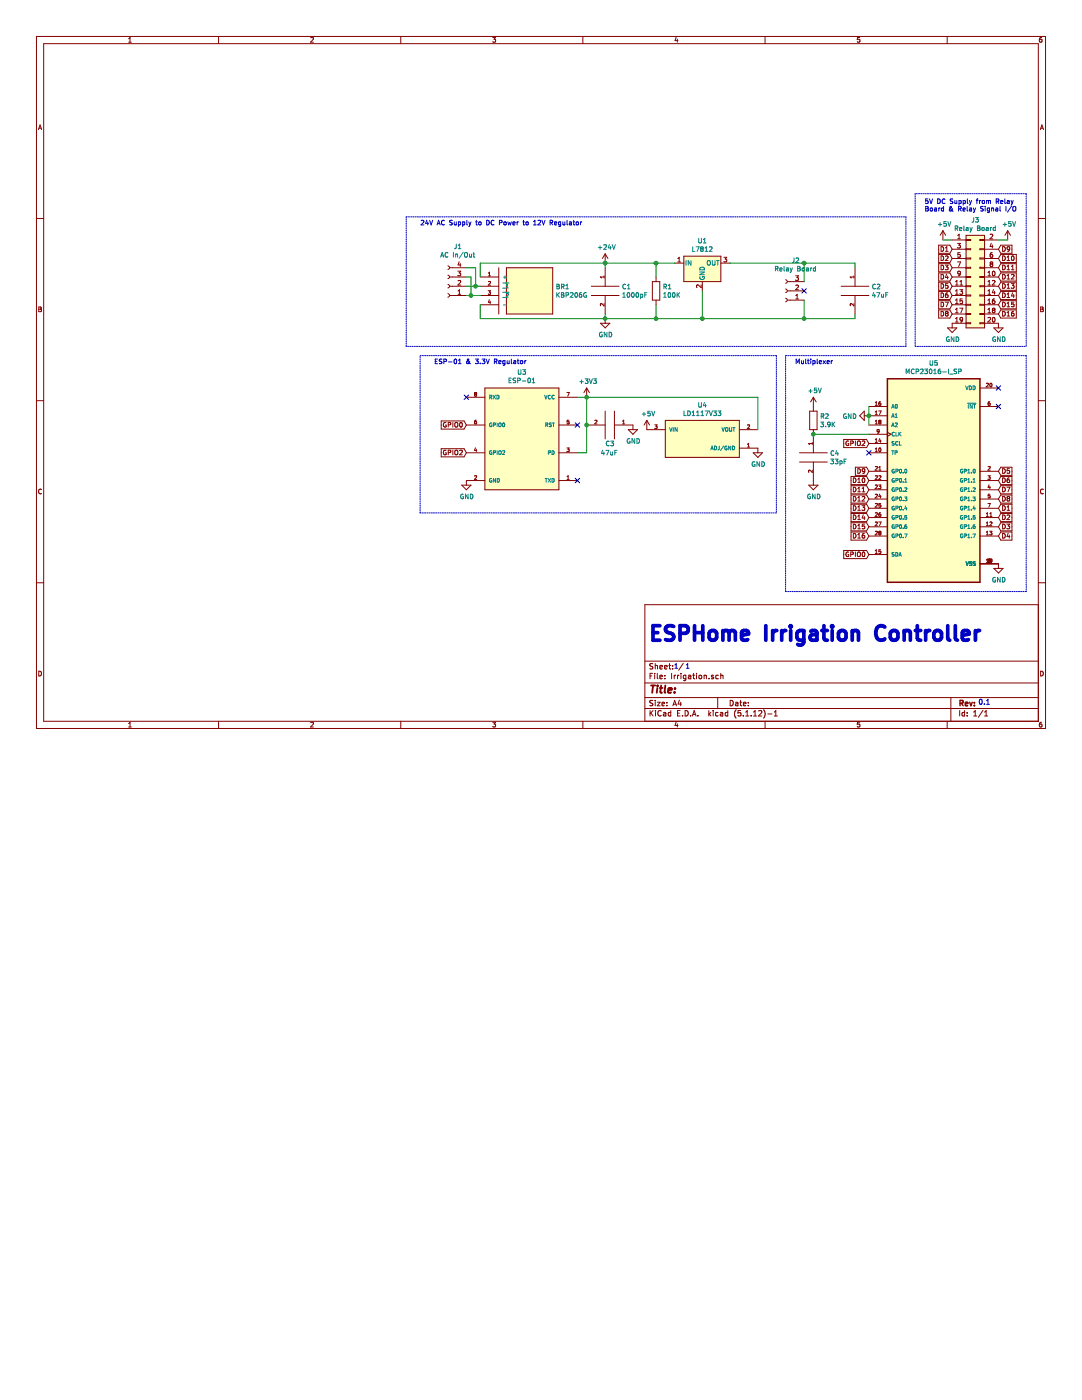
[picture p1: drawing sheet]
EESchema Schematic File Version 4
EELAYER 30 0
EELAYER END
$Descr A4 11693 8268
encoding utf-8
Sheet 1 1
Title ""
Date ""
Rev ""
Comp ""
Comment1 ""
Comment2 ""
Comment3 ""
Comment4 ""
$EndDescr
$Comp
L Device:R R1
U 1 1
P 7090 3144
F 0 "R1" H 7160 3190 50  0000 L CNN
F 1 "100K" H 7160 3099 50  0000 L CNN
F 2 "Resistor_THT:R_Axial_DIN0207_L6.3mm_D2.5mm_P7.62mm_Horizontal" V 7020 3144 50  0001 C CNN
F 3 "https://www.seielect.com/Catalog/SEI-CF_CFM.pdf" H 7090 3144 50  0001 C CNN
F 4 "https://www.digikey.com/en/products/detail/stackpole-electronics-inc/CF14JT100K/1741263" H 7090 3144 50  0001 C CNN "Digikey Link"
	1    7090 3144
	1    0    0    -1  
$EndComp
$Comp
L pspice:C C1
U 1 1
P 6540 3144
F 0 "C1" H 6718 3190 50  0000 L CNN
F 1 "1000pF" H 6718 3099 50  0000 L CNN
F 2 "Capacitor_THT:C_Disc_D3.8mm_W2.6mm_P2.50mm" H 6540 3144 50  0001 C CNN
F 3 "https://search.murata.co.jp/Ceramy/image/img/A01X/G101/ENG/RCE_X7R_X7S_25V-100V_E.pdf" H 6540 3144 50  0001 C CNN
F 4 "https://www.digikey.com/en/products/detail/murata-electronics/RCER71H102K0DBH03A/4277134" H 6540 3144 50  0001 C CNN "Digikey Link"
	1    6540 3144
	1    0    0    -1  
$EndComp
Wire Wire Line
	5190 2844 6540 2844
Wire Wire Line
	6540 2844 6540 2894
Wire Wire Line
	5190 3294 5190 3444
Wire Wire Line
	5190 3444 6540 3444
Wire Wire Line
	6540 3444 6540 3394
Wire Wire Line
	6540 2844 7090 2844
Connection ~ 6540 2844
Connection ~ 6540 3444
$Comp
L pspice:C C3
U 1 1
P 6590 4594
F 0 "C3" V 6790 4544 50  0000 L CNN
F 1 "47uF" V 6890 4494 50  0000 L CNN
F 2 "SnapEDA Library:CAP_RDEC71E476MWK1H03B" H 6590 4594 50  0001 C CNN
F 3 "https://search.murata.co.jp/Ceramy/image/img/A01X/G101/ENG/RDE_X7R_X7S_25V-100V_E.pdf" H 6590 4594 50  0001 C CNN
F 4 "https://www.digikey.com/en/products/detail/murata-electronics/RDEC71E476MWK1H03B/4906197" H 6590 4594 50  0001 C CNN "Digikey Link"
	1    6590 4594
	0    1    1    0   
$EndComp
$Comp
L power:+24V #PWR01
U 1 1
P 6540 2844
F 0 "#PWR01" H 6540 2694 50  0001 C CNN
F 1 "+24V" H 6555 3017 50  0000 C CNN
F 2 "" H 6540 2844 50  0001 C CNN
F 3 "" H 6540 2844 50  0001 C CNN
	1    6540 2844
	1    0    0    -1  
$EndComp
$Comp
L KBP206G:KBP206G BR1
U 1 1
P 5190 2994
F 0 "BR1" H 6003 2890 50  0000 L CNN
F 1 "KBP206G" H 6003 2799 50  0000 L CNN
F 2 "SnapEDA Library:KBP206G" H 5190 2994 50  0001 L BNN
F 3 "https://www.diodes.com/assets/Datasheets/ds21205.pdf" H 5190 2994 50  0001 L BNN
F 4 "Diodes Inc." H 5190 2994 50  0001 L BNN "Manufacturer_Name"
F 5 "621-KBP206G" H 5190 2994 50  0001 L BNN "Mouser_Part_Number"
F 6 "https://www.mouser.co.uk/ProductDetail/Diodes-Incorporated/KBP206G?qs=zpnZCIghiEzeMWPzAF%2FQmA%3D%3D" H 5190 2994 50  0001 L BNN "Mouser_Price-Stock"
F 7 "Diodes Inc KBP206G, Bridge Rectifier, 2A 600V, 4-Pin KBP" H 5190 2994 50  0001 L BNN "Description"
F 8 "mm" H 5190 2994 50  0001 L BNN "Height"
F 9 "KBP206G" H 5190 2994 50  0001 L BNN "Arrow_Part_Number"
F 10 "https://www.arrow.com/en/products/kbp206g/diodes-incorporated?region=nac" H 5190 2994 50  0001 L BNN "Arrow_Price-Stock"
F 11 "KBP206G" H 5190 2994 50  0001 L BNN "Manufacturer_Part_Number"
F 12 "https://www.digikey.com/en/products/detail/diodes-incorporated/KBP206G/278624" H 5190 2994 50  0001 C CNN "Digikey Link"
	1    5190 2994
	1    0    0    -1  
$EndComp
$Comp
L power:+5V #PWR04
U 1 1
P 6990 4644
F 0 "#PWR04" H 6990 4494 50  0001 C CNN
F 1 "+5V" H 7005 4817 50  0000 C CNN
F 2 "" H 6990 4644 50  0001 C CNN
F 3 "" H 6990 4644 50  0001 C CNN
	1    6990 4644
	1    0    0    -1  
$EndComp
$Comp
L power:GND #PWR02
U 1 1
P 6540 3444
F 0 "#PWR02" H 6540 3194 50  0001 C CNN
F 1 "GND" H 6545 3271 50  0000 C CNN
F 2 "" H 6540 3444 50  0001 C CNN
F 3 "" H 6540 3444 50  0001 C CNN
	1    6540 3444
	1    0    0    -1  
$EndComp
$Comp
L Regulator_Linear:L7812 U1
U 1 1
P 7590 2844
F 0 "U1" H 7590 3086 50  0000 C CNN
F 1 "L7812" H 7590 2995 50  0000 C CNN
F 2 "SnapEDA Library:TO255P1040X460X1968-3" H 7615 2694 50  0001 L CIN
F 3 "http://www.st.com/content/ccc/resource/technical/document/datasheet/41/4f/b3/b0/12/d4/47/88/CD00000444.pdf/files/CD00000444.pdf/jcr:content/translations/en.CD00000444.pdf" H 7590 2794 50  0001 C CNN
F 4 "https://www.digikey.com/en/products/detail/stmicroelectronics/L7812CV/585973" H 7590 2844 50  0001 C CNN "Digikey Link"
	1    7590 2844
	1    0    0    -1  
$EndComp
$Comp
L pspice:C C2
U 1 1
P 9240 3144
F 0 "C2" H 9418 3190 50  0000 L CNN
F 1 "47uF" H 9418 3099 50  0000 L CNN
F 2 "SnapEDA Library:CAP_RDEC71E476MWK1H03B" H 9240 3144 50  0001 C CNN
F 3 "https://search.murata.co.jp/Ceramy/image/img/A01X/G101/ENG/RDE_X7R_X7S_25V-100V_E.pdf" H 9240 3144 50  0001 C CNN
F 4 "https://www.digikey.com/en/products/detail/murata-electronics/RDEC71E476MWK1H03B/4906197" H 9240 3144 50  0001 C CNN "Digikey Link"
	1    9240 3144
	1    0    0    -1  
$EndComp
Wire Wire Line
	7890 2844 8690 2844
Wire Wire Line
	6540 3444 7090 3444
Wire Wire Line
	9240 3444 9240 3394
Wire Wire Line
	9240 2844 9240 2894
Wire Wire Line
	7090 2994 7090 2844
Connection ~ 7090 2844
Wire Wire Line
	7090 2844 7290 2844
Wire Wire Line
	7090 3294 7090 3444
Connection ~ 7090 3444
Wire Wire Line
	7090 3444 7590 3444
Wire Wire Line
	7590 3144 7590 3444
Wire Wire Line
	7590 3444 8690 3444
Connection ~ 7590 3444
Connection ~ 8690 2844
Wire Wire Line
	8690 2844 9240 2844
Connection ~ 8690 3444
Wire Wire Line
	8690 3444 9240 3444
$Comp
L Connector_Generic:Conn_02x10_Odd_Even J3
U 1 1
P 10490 2994
F 0 "J3" H 10540 3611 50  0000 C CNN
F 1 "Relay Board" H 10540 3520 50  0000 C CNN
F 2 "SnapEDA Library:SULLINS_PPPC102LFBN-RC" H 10490 2994 50  0001 C CNN
F 3 "https://media.digikey.com/pdf/Data%20Sheets/Sullins%20PDFs/Female_Headers.100_DS.pdf" H 10490 2994 50  0001 C CNN
F 4 "https://www.digikey.com/en/products/detail/sullins-connector-solutions/PPPC102LFBN-RC/807245" H 10490 2994 50  0001 C CNN "Digikey Link"
	1    10490 2994
	1    0    0    -1  
$EndComp
$Comp
L power:+5V #PWR012
U 1 1
P 10890 2594
F 0 "#PWR012" H 10890 2444 50  0001 C CNN
F 1 "+5V" H 10905 2767 50  0000 C CNN
F 2 "" H 10890 2594 50  0001 C CNN
F 3 "" H 10890 2594 50  0001 C CNN
	1    10890 2594
	1    0    0    -1  
$EndComp
$Comp
L power:+5V #PWR010
U 1 1
P 10190 2594
F 0 "#PWR010" H 10190 2444 50  0001 C CNN
F 1 "+5V" H 10205 2767 50  0000 C CNN
F 2 "" H 10190 2594 50  0001 C CNN
F 3 "" H 10190 2594 50  0001 C CNN
	1    10190 2594
	1    0    0    -1  
$EndComp
$Comp
L power:GND #PWR013
U 1 1
P 10790 3494
F 0 "#PWR013" H 10790 3244 50  0001 C CNN
F 1 "GND" H 10795 3321 50  0000 C CNN
F 2 "" H 10790 3494 50  0001 C CNN
F 3 "" H 10790 3494 50  0001 C CNN
	1    10790 3494
	1    0    0    -1  
$EndComp
$Comp
L power:GND #PWR011
U 1 1
P 10290 3494
F 0 "#PWR011" H 10290 3244 50  0001 C CNN
F 1 "GND" H 10295 3321 50  0000 C CNN
F 2 "" H 10290 3494 50  0001 C CNN
F 3 "" H 10290 3494 50  0001 C CNN
	1    10290 3494
	1    0    0    -1  
$EndComp
Text GLabel 10290 2694 0    50   Input ~ 0
D1
Text GLabel 10290 2894 0    50   Input ~ 0
D3
Text GLabel 10290 3094 0    50   Input ~ 0
D5
Text GLabel 10290 3294 0    50   Input ~ 0
D7
Text GLabel 10790 2694 2    50   Input ~ 0
D9
Text GLabel 10790 2894 2    50   Input ~ 0
D11
Text GLabel 10790 3094 2    50   Input ~ 0
D13
Text GLabel 10790 3294 2    50   Input ~ 0
D15
Text GLabel 10290 2794 0    50   Input ~ 0
D2
Text GLabel 10290 2994 0    50   Input ~ 0
D4
Text GLabel 10290 3194 0    50   Input ~ 0
D6
Text GLabel 10290 3394 0    50   Input ~ 0
D8
Text GLabel 10790 2794 2    50   Input ~ 0
D10
Text GLabel 10790 2994 2    50   Input ~ 0
D12
Text GLabel 10790 3194 2    50   Input ~ 0
D14
Text GLabel 10790 3394 2    50   Input ~ 0
D16
$Comp
L MCP23016-I_SP:MCP23016-I_SP U5
U 1 1
P 10090 5194
F 0 "U5" H 10090 6464 50  0000 C CNN
F 1 "MCP23016-I_SP" H 10090 6373 50  0000 C CNN
F 2 "SnapEDA Library:DIP787W46P254L3467H508Q28" H 10090 5194 50  0001 L BNN
F 3 "https://www.st.com/content/ccc/resource/technical/document/datasheet/41/4f/b3/b0/12/d4/47/88/CD00000444.pdf/files/CD00000444.pdf/jcr:content/translations/en.CD00000444.pdf" H 10090 5194 50  0001 L BNN
F 4 "https://www.digikey.com/en/products/detail/microchip-technology/MCP23016-I-SP/551891" H 10090 5194 50  0001 C CNN "Digikey Link"
	1    10090 5194
	1    0    0    -1  
$EndComp
NoConn ~ 10790 4194
NoConn ~ 10790 4394
NoConn ~ 9390 4894
Wire Wire Line
	9390 4394 9390 4494
Wire Wire Line
	9390 4494 9390 4594
Connection ~ 9390 4494
$Comp
L power:GND #PWR09
U 1 1
P 9390 4494
F 0 "#PWR09" H 9390 4244 50  0001 C CNN
F 1 "GND" V 9395 4366 50  0000 R CNN
F 2 "" H 9390 4494 50  0001 C CNN
F 3 "" H 9390 4494 50  0001 C CNN
	1    9390 4494
	0    1    1    0   
$EndComp
$Comp
L Device:R R2
U 1 1
P 8790 4544
F 0 "R2" H 8860 4590 50  0000 L CNN
F 1 "3.9K" H 8860 4499 50  0000 L CNN
F 2 "Resistor_THT:R_Axial_DIN0207_L6.3mm_D2.5mm_P7.62mm_Horizontal" V 8720 4544 50  0001 C CNN
F 3 "https://www.seielect.com/Catalog/SEI-CF_CFM.pdf" H 8790 4544 50  0001 C CNN
F 4 "https://www.digikey.com/en/products/detail/stackpole-electronics-inc/CF14JT3K90/1741386" H 8790 4544 50  0001 C CNN "Digikey Link"
	1    8790 4544
	1    0    0    -1  
$EndComp
$Comp
L pspice:C C4
U 1 1
P 8790 4944
F 0 "C4" H 8968 4990 50  0000 L CNN
F 1 "33pF" H 8968 4899 50  0000 L CNN
F 2 "Capacitor_THT:C_Rect_L4.0mm_W2.5mm_P2.50mm" H 8790 4944 50  0001 C CNN
F 3 "https://content.kemet.com/datasheets/KEM_C1049_GOLDMAX_C0G.pdf" H 8790 4944 50  0001 C CNN
F 4 "https://www.digikey.com/en/products/detail/kemet/C315C330K2G5TA/3726026" H 8790 4944 50  0001 C CNN "Digikey Link"
	1    8790 4944
	1    0    0    -1  
$EndComp
Wire Wire Line
	9390 4694 8790 4694
$Comp
L power:GND #PWR07
U 1 1
P 8790 5194
F 0 "#PWR07" H 8790 4944 50  0001 C CNN
F 1 "GND" H 8795 5021 50  0000 C CNN
F 2 "" H 8790 5194 50  0001 C CNN
F 3 "" H 8790 5194 50  0001 C CNN
	1    8790 5194
	1    0    0    -1  
$EndComp
$Comp
L power:+5V #PWR06
U 1 1
P 8790 4394
F 0 "#PWR06" H 8790 4244 50  0001 C CNN
F 1 "+5V" H 8805 4567 50  0000 C CNN
F 2 "" H 8790 4394 50  0001 C CNN
F 3 "" H 8790 4394 50  0001 C CNN
	1    8790 4394
	1    0    0    -1  
$EndComp
Connection ~ 8790 4694
Text GLabel 9390 4794 0    50   Input ~ 0
GPIO2
Text GLabel 9390 5994 0    50   Input ~ 0
GPIO0
Text GLabel 10790 5494 2    50   Input ~ 0
D1
Text GLabel 10790 5594 2    50   Input ~ 0
D2
Text GLabel 10790 5694 2    50   Input ~ 0
D3
Text GLabel 10790 5794 2    50   Input ~ 0
D4
Text GLabel 10790 5094 2    50   Input ~ 0
D5
Text GLabel 10790 5194 2    50   Input ~ 0
D6
Text GLabel 10790 5294 2    50   Input ~ 0
D7
Text GLabel 10790 5394 2    50   Input ~ 0
D8
Text GLabel 9390 5094 0    50   Input ~ 0
D9
Text GLabel 9390 5194 0    50   Input ~ 0
D10
Text GLabel 9390 5294 0    50   Input ~ 0
D11
Text GLabel 9390 5394 0    50   Input ~ 0
D12
Text GLabel 9390 5494 0    50   Input ~ 0
D13
Text GLabel 9390 5594 0    50   Input ~ 0
D14
Text GLabel 9390 5694 0    50   Input ~ 0
D15
Text GLabel 9390 5794 0    50   Input ~ 0
D16
$Comp
L power:GND #PWR014
U 1 1
P 10790 6094
F 0 "#PWR014" H 10790 5844 50  0001 C CNN
F 1 "GND" H 10795 5921 50  0000 C CNN
F 2 "" H 10790 6094 50  0001 C CNN
F 3 "" H 10790 6094 50  0001 C CNN
	1    10790 6094
	1    0    0    -1  
$EndComp
$Comp
L ESP-01:ESP-01 U3
U 1 1
P 5640 4694
F 0 "U3" H 5640 4027 50  0000 C CNN
F 1 "ESP-01" H 5640 4118 50  0000 C CNN
F 2 "Connector_PinHeader_2.54mm:PinHeader_2x04_P2.54mm_Vertical" H 5640 4694 50  0001 L BNN
F 3 "https://www.microchip.ua/wireless/esp01.pdf" H 5640 4694 50  0001 L BNN
	1    5640 4694
	-1   0    0    1   
$EndComp
NoConn ~ 5040 4294
NoConn ~ 6240 4594
NoConn ~ 6240 5194
$Comp
L power:GND #PWR03
U 1 1
P 5040 5194
F 0 "#PWR03" H 5040 4944 50  0001 C CNN
F 1 "GND" H 5045 5021 50  0000 C CNN
F 2 "" H 5040 5194 50  0001 C CNN
F 3 "" H 5040 5194 50  0001 C CNN
	1    5040 5194
	1    0    0    -1  
$EndComp
Wire Wire Line
	6240 4294 6340 4294
Wire Wire Line
	6340 4294 6340 4594
Wire Wire Line
	6340 4894 6240 4894
Text GLabel 5040 4594 0    50   Input ~ 0
GPIO0
Text GLabel 5040 4894 0    50   Input ~ 0
GPIO2
$Comp
L Connector:Conn_01x03_Female J2
U 1 1
P 8490 3144
F 0 "J2" H 8382 2819 50  0000 C CNN
F 1 "Relay Board" H 8382 2910 50  0000 C CNN
F 2 "Connector_PinHeader_2.54mm:PinHeader_1x03_P2.54mm_Vertical" H 8490 3144 50  0001 C CNN
F 3 "https://media.digikey.com/pdf/Data%20Sheets/Sullins%20PDFs/Female_Headers.100_DS.pdf" H 8490 3144 50  0001 C CNN
F 4 "https://www.digikey.com/en/products/detail/sullins-connector-solutions/PPPC031LFBN-RC/810175" H 8490 3144 50  0001 C CNN "Digikey Link"
	1    8490 3144
	-1   0    0    1   
$EndComp
Wire Wire Line
	8690 3244 8690 3444
Wire Wire Line
	8690 3044 8690 2844
NoConn ~ 8690 3144
Wire Wire Line
	5040 3094 5140 3094
Wire Wire Line
	5190 2994 5190 2844
Wire Wire Line
	5040 3194 5090 3194
Wire Wire Line
	5040 2994 5090 2994
Wire Wire Line
	5090 2994 5090 3194
Connection ~ 5090 3194
Wire Wire Line
	5090 3194 5190 3194
Wire Wire Line
	5140 3094 5140 2894
Wire Wire Line
	5140 2894 5040 2894
Connection ~ 5140 3094
Wire Wire Line
	5140 3094 5190 3094
$Comp
L power:GND #PWR015
U 1 1
P 8190 4844
F 0 "#PWR015" H 8190 4594 50  0001 C CNN
F 1 "GND" H 8195 4671 50  0000 C CNN
F 2 "" H 8190 4844 50  0001 C CNN
F 3 "" H 8190 4844 50  0001 C CNN
	1    8190 4844
	1    0    0    -1  
$EndComp
Connection ~ 6340 4594
Wire Wire Line
	6340 4594 6340 4894
$Comp
L power:GND #PWR0101
U 1 1
P 6840 4594
F 0 "#PWR0101" H 6840 4344 50  0001 C CNN
F 1 "GND" H 6845 4421 50  0000 C CNN
F 2 "" H 6840 4594 50  0001 C CNN
F 3 "" H 6840 4594 50  0001 C CNN
	1    6840 4594
	1    0    0    -1  
$EndComp
$Comp
L Connector:Conn_01x04_Female J1
U 1 1
P 4840 3094
F 0 "J1" H 4732 2669 50  0000 C CNN
F 1 "AC In/Out" H 4732 2760 50  0000 C CNN
F 2 "TerminalBlock_Phoenix:TerminalBlock_Phoenix_MPT-0,5-4-2.54_1x04_P2.54mm_Horizontal" H 4840 3094 50  0001 C CNN
F 3 "https://www.phoenixcontact.com/en-us/products/printed-circuit-board-terminal-mpt-05-4-254-1725672?type=pdf" H 4840 3094 50  0001 C CNN
F 4 "https://www.digikey.com/en/products/detail/phoenix-contact/1725672/267464" H 4840 3094 50  0001 C CNN "Digikey Link"
	1    4840 3094
	-1   0    0    1   
$EndComp
Wire Notes Line
	4390 2344 9790 2344
Wire Notes Line
	9790 2344 9790 3744
Wire Notes Line
	9790 3744 4390 3744
Wire Notes Line
	4390 3744 4390 2344
Text Notes 4540 2444 0    50   ~ 0
24V AC Supply to DC Power to 12V Regulator
Wire Notes Line
	4540 5544 4540 3844
Text Notes 4690 3944 0    50   ~ 0
ESP-01 & 3.3V Regulator
$Comp
L LD1117V33:LD1117V33 U4
U 1 1
P 7590 4744
F 0 "U4" H 7590 5111 50  0000 C CNN
F 1 "LD1117V33" H 7590 5020 50  0000 C CNN
F 2 "SnapEDA Library:TO255P1020X450X1968-3" H 7590 4744 50  0001 L BNN
F 3 "https://www.st.com/content/ccc/resource/technical/document/datasheet/99/3b/7d/91/91/51/4b/be/CD00000544.pdf/files/CD00000544.pdf/jcr:content/translations/en.CD00000544.pdf" H 7590 4744 50  0001 L BNN
F 4 "37" H 7590 4744 50  0001 L BNN "PARTREV"
F 5 "ST Microelectronics" H 7590 4744 50  0001 L BNN "MANUFACTURER"
F 6 "19.68mm" H 7590 4744 50  0001 L BNN "MAXIMUM_PACKAGE_HEIGHT"
F 7 "IPC-7351B" H 7590 4744 50  0001 L BNN "STANDARD"
F 8 "https://www.digikey.com/en/products/detail/stmicroelectronics/LD1117V33/586012" H 7590 4744 50  0001 C CNN "Digikey Link"
	1    7590 4744
	1    0    0    -1  
$EndComp
Wire Wire Line
	6340 4294 8190 4294
Connection ~ 6340 4294
$Comp
L power:+3V3 #PWR0102
U 1 1
P 6340 4294
F 0 "#PWR0102" H 6340 4144 50  0001 C CNN
F 1 "+3V3" H 6355 4467 50  0000 C CNN
F 2 "" H 6340 4294 50  0001 C CNN
F 3 "" H 6340 4294 50  0001 C CNN
	1    6340 4294
	1    0    0    -1  
$EndComp
Wire Wire Line
	8190 4294 8190 4644
Wire Notes Line
	8390 3844 8390 5544
Wire Notes Line
	4540 3844 8390 3844
Wire Notes Line
	4540 5544 8390 5544
Wire Notes Line
	8490 3844 11090 3844
Wire Notes Line
	11090 3844 11090 6394
Wire Notes Line
	11090 6394 8490 6394
Wire Notes Line
	8490 6394 8490 3844
Text Notes 8590 3944 0    50   ~ 0
Multiplexer
Wire Wire Line
	10790 2594 10890 2594
Wire Wire Line
	10290 2594 10190 2594
Wire Notes Line
	9890 3744 11090 3744
Text Notes 9990 2294 0    50   ~ 0
5V DC Supply from Relay\nBoard & Relay Signal I/O
Wire Notes Line
	11090 2094 9890 2094
Wire Notes Line
	11090 2094 11090 3744
Wire Notes Line
	9890 2094 9890 3744
Text Notes 7000 6950 0    157  ~ 31
ESPHome Irrigation Controller
Text Notes 7282 7236 0    50   ~ 0
1  1
Text Notes 10570 7626 0    55   ~ 0
0.1
$EndSCHEMATC
